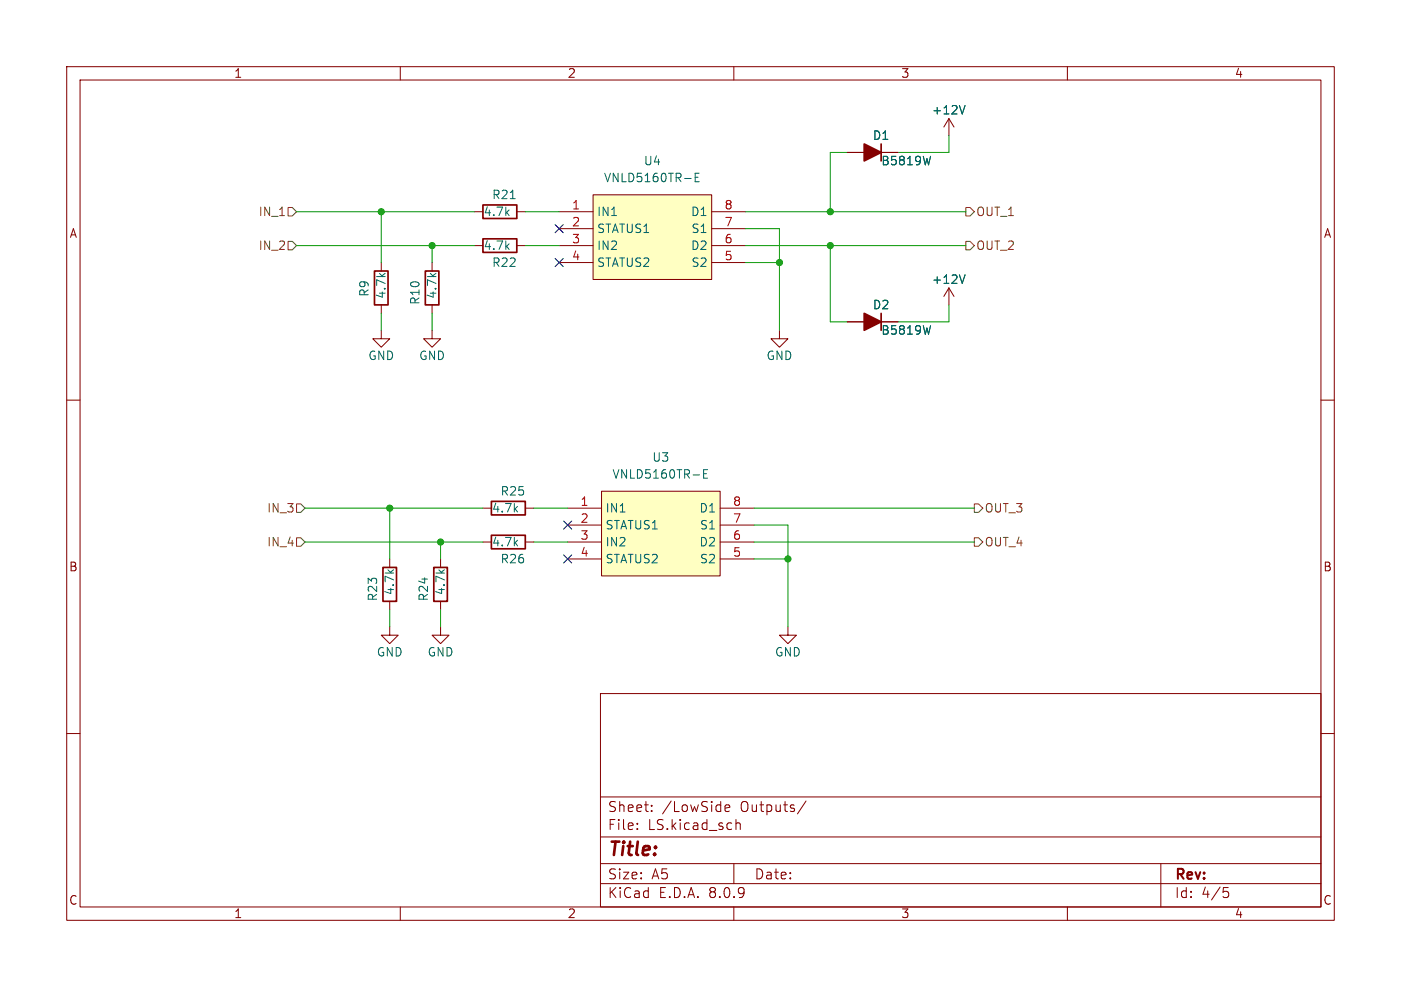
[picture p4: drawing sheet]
<svg xmlns="http://www.w3.org/2000/svg" width="210mm" height="148mm" viewBox="0 0 210 148" stroke-linecap="round" stroke-linejoin="round" font-family="sans-serif">
<g fill="none" stroke="#840000" stroke-width=".15">
<path d="M10 10h190v128h-190zM12 12h186v124h-186zM60 10v2M110 10v2M160 10v2M10 60h2M198 60h2M10 110h2M90 104h108v32h-108zM90 119.5h108M198 110h2M60 136v2"/>
<path d="M90 132.5h108M90 129.5h108M90 125.5h108M95.5 124.2v.2M95.5 123.5v.1M97.7 121.5v.2M97.7 120.8v.1M108.7 121.2l.7-.2-.1-.2-.4-.1-.2 .2 .1 .7h.5M110 136v2M110 129.5v3M110.3 122.9v1.5M110.3 123.5a.37 .37 0 0 1 .7 .1v.8"/>
<path d="M120.8 120.1l-1.3 1.9M160 136v2M174 129.5v6.5M183.4 133.1h.7M183.5 133.7h.4l.3 .2v.4l-.2 .2-.5 .1"/>
</g>
<path d="M90.2 73.7h17.7v12.7h-17.7z" fill="#ffffc2"/>
<g fill="none" stroke="#840000" stroke-width=".15">
<path d="M142.2 17.8l-.7 1.3M142.2 17.8v2.5M142.2 17.8l.8 1.3M57.1 39.4v1.2M64.8 39.4v1.2M71.1 36.8h1.3M71.1 31.8h1.3M77.5 36.8h1.2M77.5 31.8h1.2M127 22.9h7.6M57.1 49.5v1.3h1.3l-1.3 1.3-1.2-1.3h1.2M57.1 45.7v1.3"/>
<path d="M64.8 49.5v1.3h1.2l-1.2 1.3-1.3-1.3h1.3M64.8 45.7v1.3M142.2 43.2v2.5M142.2 43.2l-.7 1.3M142.2 43.2l.8 1.3M72.4 76.2h1.3M78.7 76.2h1.3M85.1 76.2h5.1M85.1 78.7h5.1M90.2 73.7h17.7v12.7h-17.7zM107.9 76.2h5.1M107.9 78.7h5.1"/>
<path d="M58.4 94v1.3h1.3l-1.3 1.2-1.3-1.2h1.3M58.4 83.8v1.3M58.4 90.2v1.2M66 94v1.3h1.3l-1.3 1.2-1.2-1.2h1.2M66 83.8v1.3M66 90.2v1.2M72.4 81.3h1.3M78.7 81.3h1.3M85.1 81.3h5.1M85.1 83.8h5.1M107.9 81.3h5.1M107.9 83.8h5.1"/>
</g>
<path d="M144.7 15.8l-.5 1.3M76.5 29.8h.7M139.5 23.4l-.3 1.3M144.7 41.2l-.5 1.3M105.5 71h.4M106.1 70.4h-.6v1.3h.6" fill="none" stroke="#006464" stroke-width=".15"/>
<path d="M72.4 35.8h5.1v2h-5.1zM72.4 30.7h5.1v2.1h-5.1zM132.1 21.6v2.5M56.1 40.6h2.1v5.1h-2.1zM63.8 40.6h2v5.1h-2zM73.7 75.2h5v2h-5zM57.4 85.1h2v5.1h-2zM65 85.1h2.1v5.1h-2.1zM73.7 80.3h5v2h-5z" fill="none" stroke="#840000" stroke-width=".25"/>
<path d="M129.5 21.6l2.6 1.3-2.6 1.2z" fill="#840000" stroke="#840000" stroke-width=".25"/>
<path d="M88.9 29.2h17.8v12.7h-17.8z" fill="#ffffc2"/>
<g fill="none" stroke="#840000" stroke-width=".15">
<path d="M83.8 31.8h5.1M83.8 34.3h5.1M83.8 36.8h5.1M83.8 39.4h5.1M88.9 29.2h17.8v12.7h-17.8zM106.7 31.8h5.1M106.7 34.3h5.1M106.7 36.8h5.1M106.7 39.4h5.1M127 22.9h2.5M132.1 22.9h2.5M116.8 49.5v1.3h1.3l-1.3 1.3-1.2-1.3h1.2"/>
<path d="M127 48.3h7.6M118.1 94v1.3h1.3l-1.3 1.2-1.3-1.2h1.3"/>
</g>
<path d="M144.7 15.8l-.5 1.3M104.2 26.6h.4M104.8 26h-.6v1.2h.6M139.5 23.4l-.3 1.3M139.5 48.8l-.3 1.3M144.7 41.2l-.5 1.3" fill="none" stroke="#006464" stroke-width=".15"/>
<path d="M132.1 47v2.5" fill="none" stroke="#840000" stroke-width=".25"/>
<path d="M129.5 47l2.6 1.3-2.6 1.2z" fill="#840000" stroke="#840000" stroke-width=".25"/>
<path d="M43.2 36.2h.6l.6 .6-.6 .7h-.6zM43.2 31.1h.6l.6 .7-.6 .6h-.6zM144.8 31.1h.6l.6 .7-.6 .6h-.6zM144.8 36.2h.6l.6 .6-.6 .7h-.6zM44.4 75.6h.7l.6 .6-.6 .6h-.7zM146 75.6h.7l.6 .6-.6 .6h-.7zM44.4 80.6h.7l.6 .7-.6 .6h-.7zM146 80.6h.7l.6 .7-.6 .6h-.7z" fill="none" stroke="#725600" stroke-width=".15"/>
<g fill="none" stroke="#009600" stroke-width=".15">
<path d="M44.4 31.8h26.7M44.4 36.8h26.7M57.1 31.8v7.6M64.8 36.8v2.6M78.7 31.8h5.1M78.7 36.8h5.1M111.8 31.8h33M111.8 36.8h33M111.8 34.3h5v15.2M111.8 39.4h5M124.5 36.8v11.5h2.5M127 22.9h-2.5v8.9"/>
<path d="M142.2 20.3v2.6h-7.6M57.1 47v2.5M64.8 47v2.5M142.2 45.7v2.6h-7.6M45.7 76.2h26.7M58.4 76.2v7.6M80 76.2h5.1M113 76.2h33M113 78.7h5.1v15.3M45.7 81.3h26.7M58.4 91.4v2.6M66 81.3v2.5"/>
<path d="M66 91.4v2.6M80 81.3h5.1M113 81.3h33M113 83.8h5.1"/>
</g>
<path d="M83.2 38.8l1.2 1.2M83.2 33.7l1.2 1.2M84.4 38.8l-1.2 1.2M84.4 33.7l-1.2 1.2M84.5 78.1l1.2 1.2M85.7 78.1l-1.2 1.2M84.5 83.2l1.2 1.2M85.7 83.2l-1.2 1.2" fill="none" stroke="#000084" stroke-width=".15"/>
<g fill="#009600" stroke="#009600" stroke-width=".15">
<circle cx="116.8" cy="39.4" r=".46"/>
<circle cx="124.5" cy="36.8" r=".46"/>
<circle cx="118.1" cy="83.8" r=".46"/>
<circle cx="124.5" cy="31.8" r=".46"/>
<circle cx="66" cy="81.3" r=".46"/>
<circle cx="58.4" cy="76.2" r=".46"/>
<circle cx="64.8" cy="36.8" r=".46"/>
<circle cx="57.1" cy="31.8" r=".46"/>
</g>
<text font-size="2.8" fill="#840000" x="91" y="128.9">Title:</text>
<g font-size="2.1" fill="#840000">
<text x="91" y="124.7">File:</text>
<text x="91" y="122">Sheet:</text>
<text x="97.1" y="124.7">LS.kicad_sch</text>
<text x="99.2" y="122">/LowSide</text>
<text x="111" y="122">Outputs/</text>
<text x="91" y="134.9">KiCad</text>
<text x="91" y="132.1">Size:</text>
<text x="97.7" y="132.1">A5</text>
<text x="98.7" y="134.9">E.D.A.</text>
<text x="106.3" y="134.9">8.0.9</text>
<text x="113" y="132.1">Date:</text>
<text x="176" y="132.3">Rev:</text>
<text x="176" y="134.9">Id:</text>
<text x="180.1" y="134.9">4/5</text>
</g>
<g font-size="1.8" fill="#840000">
<text x="35" y="11.9">1</text>
<text x="85" y="11.9">2</text>
<text x="135" y="11.9">3</text>
<text x="185" y="11.9">4</text>
<text x="10.3" y="35.9">A</text>
<text x="198.4" y="35.9">A</text>
<text x="10.3" y="85.9">B</text>
<text x="198.3" y="85.9">B</text>
<text x="10.3" y="135.9">C</text>
<text x="35" y="137.9">1</text>
<text x="85" y="137.9">2</text>
<text x="135" y="137.9">3</text>
<text x="185" y="137.9">4</text>
<text x="198.3" y="135.9">C</text>
</g>
<g font-size="1.8" fill="#006464">
<text x="139.6" y="17.4">+12V</text>
<text x="130.7" y="21.2">D1</text>
<text x="90.4" y="27.5">VNLD5160TR-E</text>
<text x="96.4" y="25">U4</text>
<text x="132" y="25">B5819W</text>
<text x="72.4" y="32.6">4.7k</text>
<text x="73.7" y="30.1">R21</text>
<text x="89.4" y="32.6">IN1</text>
<text x="89.4" y="35.2">STATUS1</text>
<text x="103.5" y="32.6">D1</text>
<text x="103.5" y="35.2">S1</text>
<text x="72.4" y="37.7">4.7k</text>
<text x="73.7" y="40.2">R22</text>
<text x="89.4" y="37.7">IN2</text>
<text x="89.4" y="40.2">STATUS2</text>
<text x="103.5" y="37.7">D2</text>
<text x="103.5" y="40.2">S2</text>
<text x="55.5" y="44.6" transform="rotate(-90 55.5 44.6)">R9</text>
<text x="58" y="44.9" transform="rotate(-90 58 44.9)">4.7k</text>
<text x="63.1" y="45.8" transform="rotate(-90 63.1 45.8)">R10</text>
<text x="65.6" y="44.9" transform="rotate(-90 65.6 44.9)">4.7k</text>
<text x="130.7" y="46.6">D2</text>
<text x="139.6" y="42.8">+12V</text>
<text x="132" y="50.4">B5819W</text>
<text x="55.1" y="54.2">GND</text>
<text x="62.7" y="54.2">GND</text>
<text x="114.8" y="54.2">GND</text>
<text x="91.7" y="72">VNLD5160TR-E</text>
<text x="97.7" y="69.4">U3</text>
<text x="73.7" y="77.1">4.7k</text>
<text x="74.9" y="74.5">R25</text>
<text x="90.7" y="77.1">IN1</text>
<text x="104.8" y="77.1">D1</text>
<text x="73.7" y="82.1">4.7k</text>
<text x="90.7" y="79.6">STATUS1</text>
<text x="90.7" y="82.1">IN2</text>
<text x="104.8" y="82.1">D2</text>
<text x="104.8" y="79.6">S1</text>
<text x="59.3" y="89.4" transform="rotate(-90 59.3 89.4)">4.7k</text>
<text x="66.9" y="89.4" transform="rotate(-90 66.9 89.4)">4.7k</text>
<text x="74.9" y="84.7">R26</text>
<text x="90.7" y="84.7">STATUS2</text>
<text x="104.8" y="84.7">S2</text>
<text x="56.7" y="90.3" transform="rotate(-90 56.7 90.3)">R23</text>
<text x="64.4" y="90.3" transform="rotate(-90 64.4 90.3)">R24</text>
<text x="56.4" y="98.7">GND</text>
<text x="64" y="98.7">GND</text>
<text x="116.1" y="98.7">GND</text>
</g>
<g font-size="1.8" fill="#725600">
<text x="38.7" y="32.6">IN_1</text>
<text x="146.2" y="32.6">OUT_1</text>
<text x="38.7" y="37.7">IN_2</text>
<text x="146.2" y="37.7">OUT_2</text>
<text x="39.9" y="77.1">IN_3</text>
<text x="147.5" y="77.1">OUT_3</text>
<text x="39.9" y="82.1">IN_4</text>
<text x="147.5" y="82.1">OUT_4</text>
</g>
<g font-size="1.8" fill="#a90000">
<text x="85.7" y="31.5">1</text>
<text x="85.7" y="34">2</text>
<text x="108.5" y="34">7</text>
<text x="108.5" y="31.5">8</text>
<text x="85.7" y="36.6">3</text>
<text x="85.7" y="39.1">4</text>
<text x="108.5" y="39.1">5</text>
<text x="108.5" y="36.6">6</text>
<text x="86.9" y="75.9">1</text>
<text x="109.8" y="75.9">8</text>
<text x="86.9" y="78.5">2</text>
<text x="86.9" y="81">3</text>
<text x="86.9" y="83.6">4</text>
<text x="109.8" y="83.6">5</text>
<text x="109.8" y="81">6</text>
<text x="109.8" y="78.5">7</text>
</g>
</svg>
